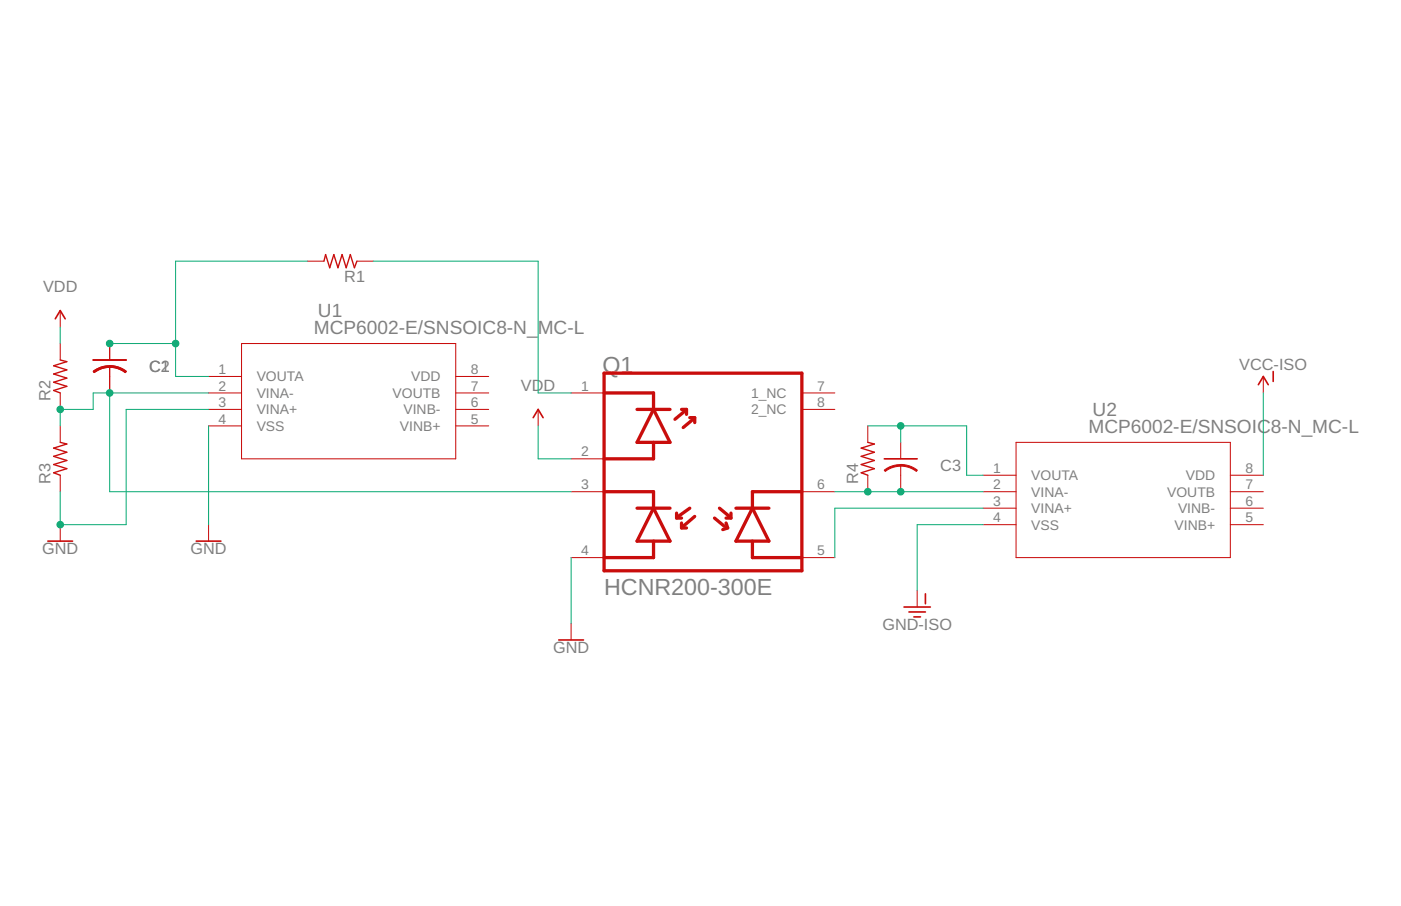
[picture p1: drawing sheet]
<svg xmlns="http://www.w3.org/2000/svg" width="432mm" height="279mm" viewBox="0 0 432 279" stroke-linecap="round" stroke-linejoin="round" font-family="sans-serif">
<g fill="none" stroke="#c90d0c" stroke-width=".32">
<path d="M18.6 95.8v5.1M94.8 80.5h5M110 80.5h5.1M18.6 105.9v5.1M33.8 105.9v5.1M33.8 113.1v8.1M64.3 116.1h10.1M74.4 105.9h66.1v35.6h-66.1zM140.5 116.1h10.1M389.4 116.1v5.1M18.6 121.2v5.1M18.6 131.3v5.1"/>
<path d="M64.3 121.2h10.1M64.3 126.3h10.1M64.3 131.3h10.1M140.5 121.2h10.1M140.5 126.3h10.1M140.5 131.3h10.1M165.9 126.3v5M176 121.2h10.2M257.3 121.2h-10.1M257.3 126.3h-10.1M267.5 131.3v5.1M277.6 136.4v5.1"/>
<path d="M313.2 136.4h66v35.6h-66zM18.6 146.6v5M176 141.5h10.2M176 151.6l10.2 .1M257.3 151.6l-10.1 .1M267.5 146.6v5M277.6 143.5v8.1M303 146.6h10.2M303 151.6h10.2M303 156.7h10.2M379.2 146.6h10.2M379.2 151.6h10.2"/>
<path d="M379.2 156.7h10.2M18.6 161.8v5.1M64.3 161.8v5.1M176 172h10.2M257.3 172h-10.1M303 161.8h10.2M379.2 161.8h10.2M176 192.3v5.1M282.7 182.1v5.1"/>
</g>
<g fill="none" stroke="#c90d0c" stroke-width=".51">
<path d="M17 98.3l1.6-2.5 1.5 2.5M28.7 111h10.2M387.8 118.6l1.6-2.5 1.5 2.5M392.4 114.6v3M164.3 128.8l1.6-2.5 1.5 2.5M272.5 141.5h10.2M14.8 166.9h7.6M60.5 166.9h7.6M172.2 197.4h7.6M278.6 187.2h8.1M280.1 188.7h5.1M281.7 190.2h2"/>
<path d="M285.2 183.1v3.1"/>
</g>
<path d="M99.8 80.5l.6-2 1.2 4.1 1.3-4.1 1.3 4.1 1.2-4.1 1.3 4.1 1.3-4.1 1.2 4.1 .8-2.1M18.6 111l2 .5-4.1 1.3 4.1 1.3-4.1 1.2 4.1 1.3-4.1 1.3 4.1 1.2-4.1 1.3 2.1 .8M18.6 136.4l2 .5-4.1 1.3 4.1 1.3-4.1 1.2 4.1 1.3-4.1 1.3 4.1 1.2-4.1 1.3 2.1 .8M267.5 136.4l2 .5-4.1 1.3 4.1 1.3-4.1 1.2 4.1 1.3-4.1 1.3 4.1 1.2-4.1 1.3 2.1 .8" fill="none" stroke="#c90d0c" stroke-width=".42"/>
<g fill="#c90d0c" stroke="#c90d0c" stroke-width=".31">
<path d="M33.8 112.8a8.2 8.2 0 0 1 5.1 1.7l-.3 .4-2.6-1.3-2.2-.3z" fill-rule="evenodd"/>
<path d="M28.7 114.5a8.1 8.1 0 0 1 5.1-1.7v.5l-2.2 .3-2.6 1.3z" fill-rule="evenodd"/>
<path d="M33.8 112.8a8.2 8.2 0 0 1 5.1 1.7l-.3 .4-2.6-1.3-2.2-.3z" fill-rule="evenodd"/>
<path d="M28.7 114.5a8.1 8.1 0 0 1 5.1-1.7v.5l-2.2 .3-2.6 1.3z" fill-rule="evenodd"/>
<path d="M277.6 143.2a8.2 8.2 0 0 1 5.1 1.8l-.3 .4-1.9-1.1-2.9-.6z" fill-rule="evenodd"/>
<path d="M272.5 145a8.2 8.2 0 0 1 5.1-1.7v.5l-2.9 .5-1.9 1.1z" fill-rule="evenodd"/>
</g>
<g fill="none" stroke="#c90d0c" stroke-width="1">
<path d="M186.2 115.1h60.9v60.9h-60.9zM186.2 121.2h15.2v5.1M196.3 126.3h10.2M201.4 126.3l5.1 10.1h-10.2zM201.4 136.4v5.1h-15.2M210.1 126.3h1.5v1.5M211.1 126.8l-3.1 2.5M212.6 128.8h1.5v1.5M213.6 129.3l-3 2.5M186.2 151.6h15.2v5.1M196.3 156.7h10.2M201.4 156.7l5.1 10.2h-10.2z"/>
<path d="M208.5 158.2v1.6h1.6M212.6 156.7l-3.6 2.6M214.1 159.3l-3.5 3M220.2 159.8l3.1 2.5M221.7 156.7l3.1 2.6M225.3 158.2v1.6h-1.5M226.8 156.7h10.2M231.9 156.7l5.1 10.2h-10.2zM247.1 151.6h-15.2v5.1M201.4 166.9v5.1h-15.2M210.1 161.3v1.5h1.5M223.8 161.3l.5 1.5-1.5 .5"/>
<path d="M231.9 166.9v5.1h15.2"/>
</g>
<g fill="none" stroke="#0dab76" stroke-width=".32">
<path d="M94.8 80.5h-40.7v35.6h10.2M115.1 80.5h50.8v40.7h10.1M18.6 100.9v5M33.8 105.9h20.3M33.8 121.2v30.4h142.2M64.3 121.2h-35.6v5.1h-10.1v5M64.3 126.3h-25.4v35.5h-20.3v-10.2M64.3 131.3v30.5M165.9 131.3v10.2h10.1M267.5 131.3h30.4v15.3h5.1M277.6 131.3v5.1M389.4 121.2v25.4"/>
<path d="M257.3 151.6h45.7M303 156.7h-45.7v15.3M176 172v20.3M303 161.8h-20.3v20.3"/>
</g>
<g fill="#0dab76" stroke="#0dab76" stroke-width=".31">
<circle cx="18.6" cy="161.8" r="1.02"/>
<circle cx="18.6" cy="126.3" r="1.02"/>
<circle cx="33.8" cy="121.2" r="1.02"/>
<circle cx="54.1" cy="105.9" r="1.02"/>
<circle cx="33.8" cy="105.9" r="1.02"/>
<circle cx="277.6" cy="151.6" r="1.02"/>
<circle cx="267.5" cy="151.6" r="1.02"/>
<circle cx="277.6" cy="131.3" r="1.02"/>
</g>
<g font-size="7.2" fill="#808080">
<text x="185.7" y="115.1">Q1</text>
<text x="186.2" y="183.6">HCNR200-300E</text>
</g>
<g font-size="5.9" fill="#808080">
<text x="98" y="97.9">U1</text>
<text x="96.7" y="102.9">MCP6002-E/SNSOIC8-N_MC-L</text>
<text x="336.7" y="128.3">U2</text>
<text x="335.5" y="133.4">MCP6002-E/SNSOIC8-N_MC-L</text>
</g>
<g font-size="5" fill="#808080">
<text x="106.1" y="87.1">R1</text>
<text x="13.3" y="90.2">VDD</text>
<text x="46" y="114.8">C1</text>
<text x="46" y="114.8">C2</text>
<text x="381.9" y="114.1">VCC-ISO</text>
<text x="15.6" y="123.7" transform="rotate(-90 15.6 123.7)">R2</text>
<text x="160.6" y="120.7">VDD</text>
<text x="15.6" y="149.1" transform="rotate(-90 15.6 149.1)">R3</text>
<text x="264.5" y="149.1" transform="rotate(-90 264.5 149.1)">R4</text>
<text x="289.8" y="145.3">C3</text>
<text x="13" y="170.9">GND</text>
<text x="58.7" y="170.9">GND</text>
<text x="272" y="194.3">GND-ISO</text>
<text x="170.5" y="201.4">GND</text>
</g>
<g font-size="4.3" fill="#808080">
<text x="67.4" y="115.4">1</text>
<text x="79.1" y="117.6">VOUTA</text>
<text x="126.7" y="117.6">VDD</text>
<text x="145.1" y="115.4">8</text>
<text x="67.4" y="120.5">2</text>
<text x="67.4" y="125.5">3</text>
<text x="79.1" y="122.7">VINA-</text>
<text x="121" y="122.7">VOUTB</text>
<text x="145.1" y="125.5">6</text>
<text x="145.1" y="120.5">7</text>
<text x="179.1" y="120.5">1</text>
<text x="231.5" y="122.7">1_NC</text>
<text x="251.8" y="120.5">7</text>
<text x="251.8" y="125.5">8</text>
<text x="67.4" y="130.6">4</text>
<text x="79.1" y="127.8">VINA+</text>
<text x="124.3" y="127.8">VINB-</text>
<text x="145.1" y="130.6">5</text>
<text x="231.5" y="127.8">2_NC</text>
<text x="79.1" y="132.9">VSS</text>
<text x="123.3" y="132.9">VINB+</text>
<text x="179.1" y="140.8">2</text>
<text x="306.1" y="145.9">1</text>
<text x="317.8" y="148.1">VOUTA</text>
<text x="365.4" y="148.1">VDD</text>
<text x="383.9" y="145.9">8</text>
<text x="179.1" y="150.9">3</text>
<text x="251.8" y="150.9">6</text>
<text x="306.1" y="150.9">2</text>
<text x="317.8" y="153.2">VINA-</text>
<text x="359.7" y="153.2">VOUTB</text>
<text x="383.9" y="150.9">7</text>
<text x="306.1" y="156">3</text>
<text x="306.1" y="161.1">4</text>
<text x="317.8" y="158.2">VINA+</text>
<text x="363.1" y="158.2">VINB-</text>
<text x="383.9" y="161.1">5</text>
<text x="383.9" y="156">6</text>
<text x="317.8" y="163.3">VSS</text>
<text x="362" y="163.3">VINB+</text>
<text x="179.1" y="171.2">4</text>
<text x="251.8" y="171.2">5</text>
</g>
</svg>
